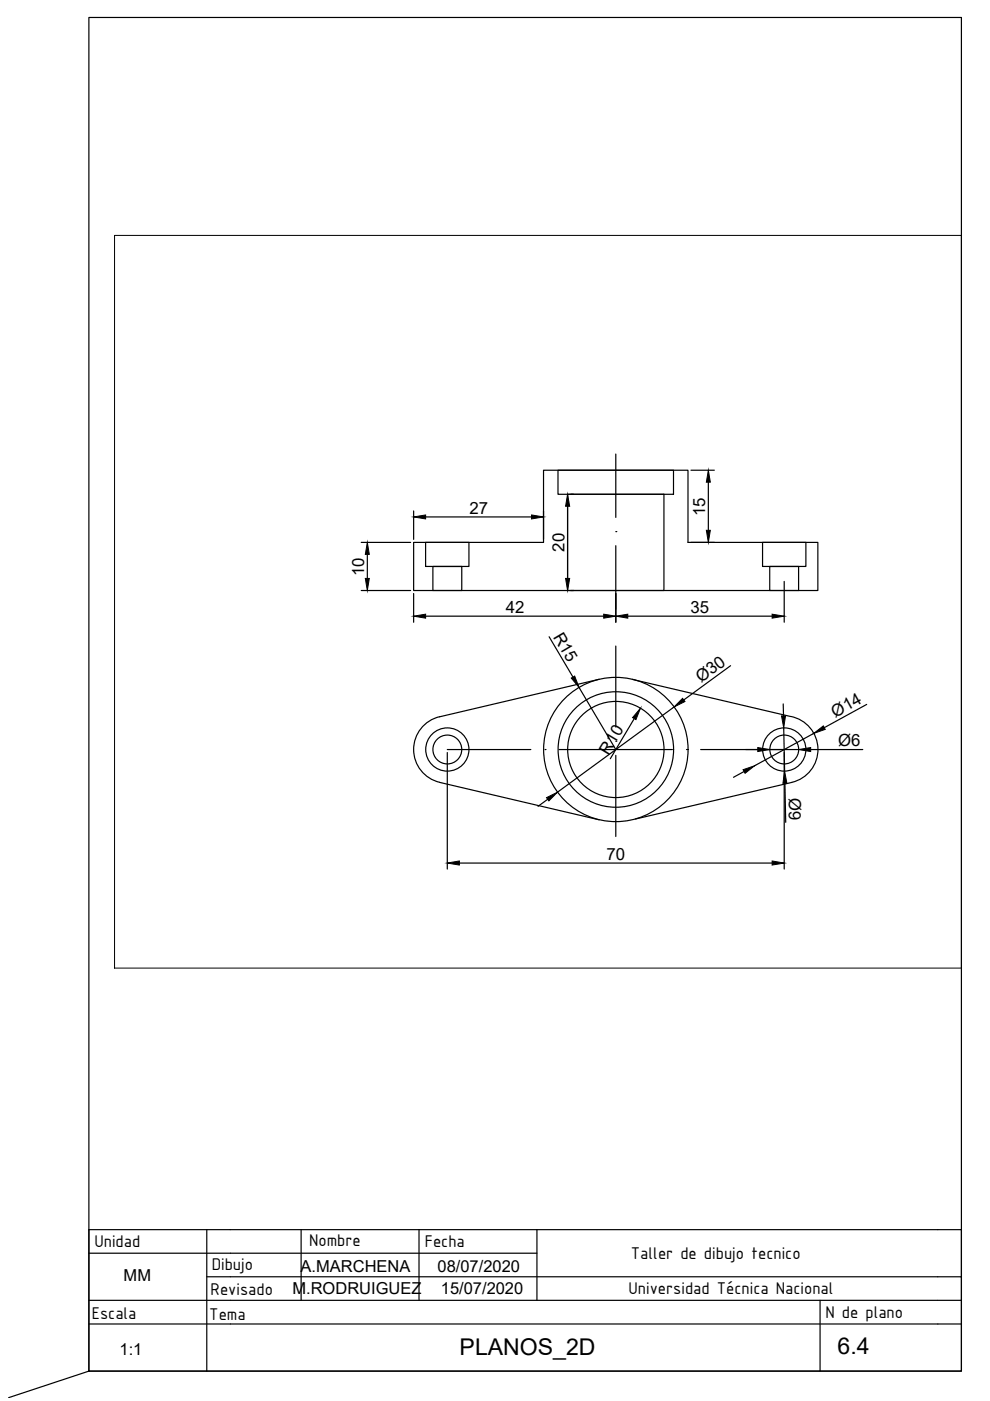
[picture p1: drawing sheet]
<svg xmlns="http://www.w3.org/2000/svg" width="210mm" height="297mm" viewBox="0 0 210 297" stroke-linecap="round" stroke-linejoin="round" font-family="sans-serif">
<!-- layer: Ocultas -->
<path d="M130.6 96.3v13.4M130.6 112.7h.1M130.6 115.7v13.5M130.6 137v17.2M94.8 158.9h17.8M115.6 158.9h.1M118.5 158.9h24.1M130.6 157.2h.1M145.5 158.9h.1M148.6 158.9h17.7M130.6 160.1v17.3" fill="none" stroke="#000" stroke-width=".25"/>
<!-- layer: 0 -->
<g fill="none" stroke="#000" stroke-width=".25">
<path d="M118.3 99.7h24.5v5.1h-24.5zM87.7 115h27.5v-15.3h30.7v15.3h27.5v10.2h-85.7zM90.2 115h9.2v5.1h-9.2zM120.3 104.8h20.5v20.4h-20.5zM161.7 115h9.2v5.1h-9.2zM91.8 120.1h6.1v5.1h-6.1zM163.2 120.1h6.1v5.1h-6.1zM93.2 152a7.1 7.1 0 0 0-5.5 6.9 7.1 7.1 0 0 0 5.5 7M127 144l-33.8 8M134.1 144l33.5 7.9M167.6 151.9a7.1 7.1 0 0 1 5.8 6.9 7.1 7.1 0 0 1-5.5 7.1M93.2 165.9l33.8 7.9"/>
<path d="M167.9 165.9l-33.2 7.8M18.8 265.7h95M18.8 275.7h180M43.8 270.7h155M43.8 260.7v30M63.8 260.7v15M88.8 260.7v15M113.8 260.7v15M198.8 260.7h-180v30M18.8 280.7h180"/>
<circle cx="94.8" cy="158.9" r="4.6"/>
<circle cx="94.8" cy="158.9" r="3.1"/>
<circle cx="130.6" cy="158.9" r="12.2"/>
<circle cx="130.6" cy="158.9" r="15.3"/>
<circle cx="130.6" cy="158.9" r="10.2"/>
<circle cx="166.3" cy="158.9" r="4.6"/>
<circle cx="166.3" cy="158.9" r="3.1"/>
</g>
<!-- layer: Cotas -->
<g fill="none" stroke="#000" stroke-width=".25">
<path d="M146.5 99.7h5M76.6 115h10.5M77.9 117.5v5.1M87.7 108.3v6.1M90.2 109.6h22.5M115.2 108.3v6.1M120.3 107.3v15.3M121 104.8h.6M146.5 115h5M150.2 102.2v10.2M76.6 125.2h10.5M87.7 125.8v6.1"/>
<path d="M90.2 130.6h37.8M116.4 135l5.1 8.6M121 125.2h.6M130.6 125.8v6.1M133.1 130.6h30.6M166.3 123.3v8.6M94.8 159.6v24.7M122.8 145.8l7.8 13.1M134.5 152.4l-5.1 8.5M142.9 149.9l-24.7 18.1M154.9 141.1l-9.9 7.3M158.1 158.9h2.6"/>
<path d="M163.2 158.9h6.1M166.1 149.2v2.6M166.2 154.3l.2 9.2M166.3 159.6v24.7M171.9 158.9h11M172.5 155.5l-12.5 6.8M183.8 149.4l-9 4.9M116.1 169.5l-2 1.5M157.8 163.6l-2.3 1.2M166.4 166.1l.2 8.2M97.4 183h66.3M18.8 290.7v-287h185v287h-185l-17 5.6"/>
</g>
<g fill="#000" stroke="#000" stroke-width=".21">
<path d="M77.9 115l.4 2.5h-.8zM87.7 109.6l2.5-.4v.8zM112.7 109.2l2.5 .4-2.5 .4zM120.3 104.8l.5 2.5h-.9zM150.2 99.7l.4 2.5h-.8zM149.8 112.4h.8l-.4 2.6zM77.5 122.6h.8l-.4 2.6zM87.7 130.6l2.5-.4v.9zM119.9 122.6h.9l-.5 2.6zM128 130.2l2.6 .4-2.6 .5zM130.6 130.6l2.5-.4v.9zM163.7 130.2l2.6 .4-2.6 .5z"/>
<path d="M121.1 143.8l.7-.5 1 2.5zM135.8 150.2l-1 2.4-.7-.5zM144.7 148.1l.5 .6-2.3 1.2zM160.7 158.5l2.5 .4-2.5 .4zM165.7 151.8h.8l-.3 2.5zM169.3 158.9l2.6-.4v.8zM172.5 155.5l2.1-1.6 .4 .7zM115.9 169.1l2.3-1.1-1.8 1.8zM157.6 163.2l2.4-.9-2 1.7zM166.4 163.5l.4 2.6h-.8zM94.8 183l2.6-.5v.9zM163.7 182.5l2.6 .5-2.6 .4z"/>
</g>
<!-- layer: CajetinLine -->
<path d="M173.9 275.7v15M198.8 270.7h5v20h-185M198.8 260.7h5v10M198.8 275.7h5M198.8 280.7h5" fill="none" stroke="#000" stroke-width=".25"/>
<!-- layer: Cotas -->
<path d="M24.3 49.9h179.5v155.4h-179.5z" fill="none" stroke="#000" stroke-width=".21"/>
<g font-size="4.9">
<text x="97.5" y="287.3">PLANOS_2D</text>
<text x="177.6" y="287.1">6.4</text>
</g>
<g font-size="3.9">
<text x="20" y="264.4">Unidad</text>
<text x="44.9" y="269.2">Dibujo</text>
<text x="65.5" y="264.1">Nombre</text>
<text x="90.1" y="264.4">Fecha</text>
<text x="133.8" y="266.9">Taller de dibujo tecnico</text>
<text x="44.6" y="274.6">Revisado</text>
<text x="133.3" y="274.4">Universidad Técnica Nacional</text>
<text x="19.5" y="279.6">Escala</text>
<text x="44.4" y="279.8">Tema</text>
<text x="175" y="279.4">N de plano</text>
</g>
<g font-size="3.6">
<text x="99.5" y="109">27</text>
<text x="149.5" y="109.5" transform="rotate(-90 149.5 109.5)">15</text>
<text x="119.7" y="116.9" transform="rotate(-90 119.7 116.9)">20</text>
<text x="77.2" y="122.2" transform="rotate(-90 77.2 122.2)">10</text>
<text x="107.2" y="130">42</text>
<text x="146.4" y="130">35</text>
<text x="117.2" y="135" transform="rotate(59 117.2 135)">R15</text>
<text x="148.6" y="144.8" transform="rotate(-36 148.6 144.8)">Ø30</text>
<text x="177.1" y="152.2" transform="rotate(-29 177.1 152.2)">Ø14</text>
<text x="129" y="160.2" transform="rotate(-59 129 160.2)">R10</text>
<text x="177.7" y="158.2">Ø6</text>
<text x="167.2" y="169.1" transform="rotate(89 167.2 169.1)">Ø9</text>
<text x="128.6" y="182.3">70</text>
</g>
<g font-size="3.5">
<text x="63.7" y="269.6">A.MARCHENA</text>
<text x="92.8" y="269.7">08/07/2020</text>
<text x="26.2" y="271.7">MM</text>
<text x="62" y="274.3">M.RODRUIGUEZ</text>
<text x="93.5" y="274.4">15/07/2020</text>
<text x="25.3" y="287.4">1:1</text>
</g>
</svg>
